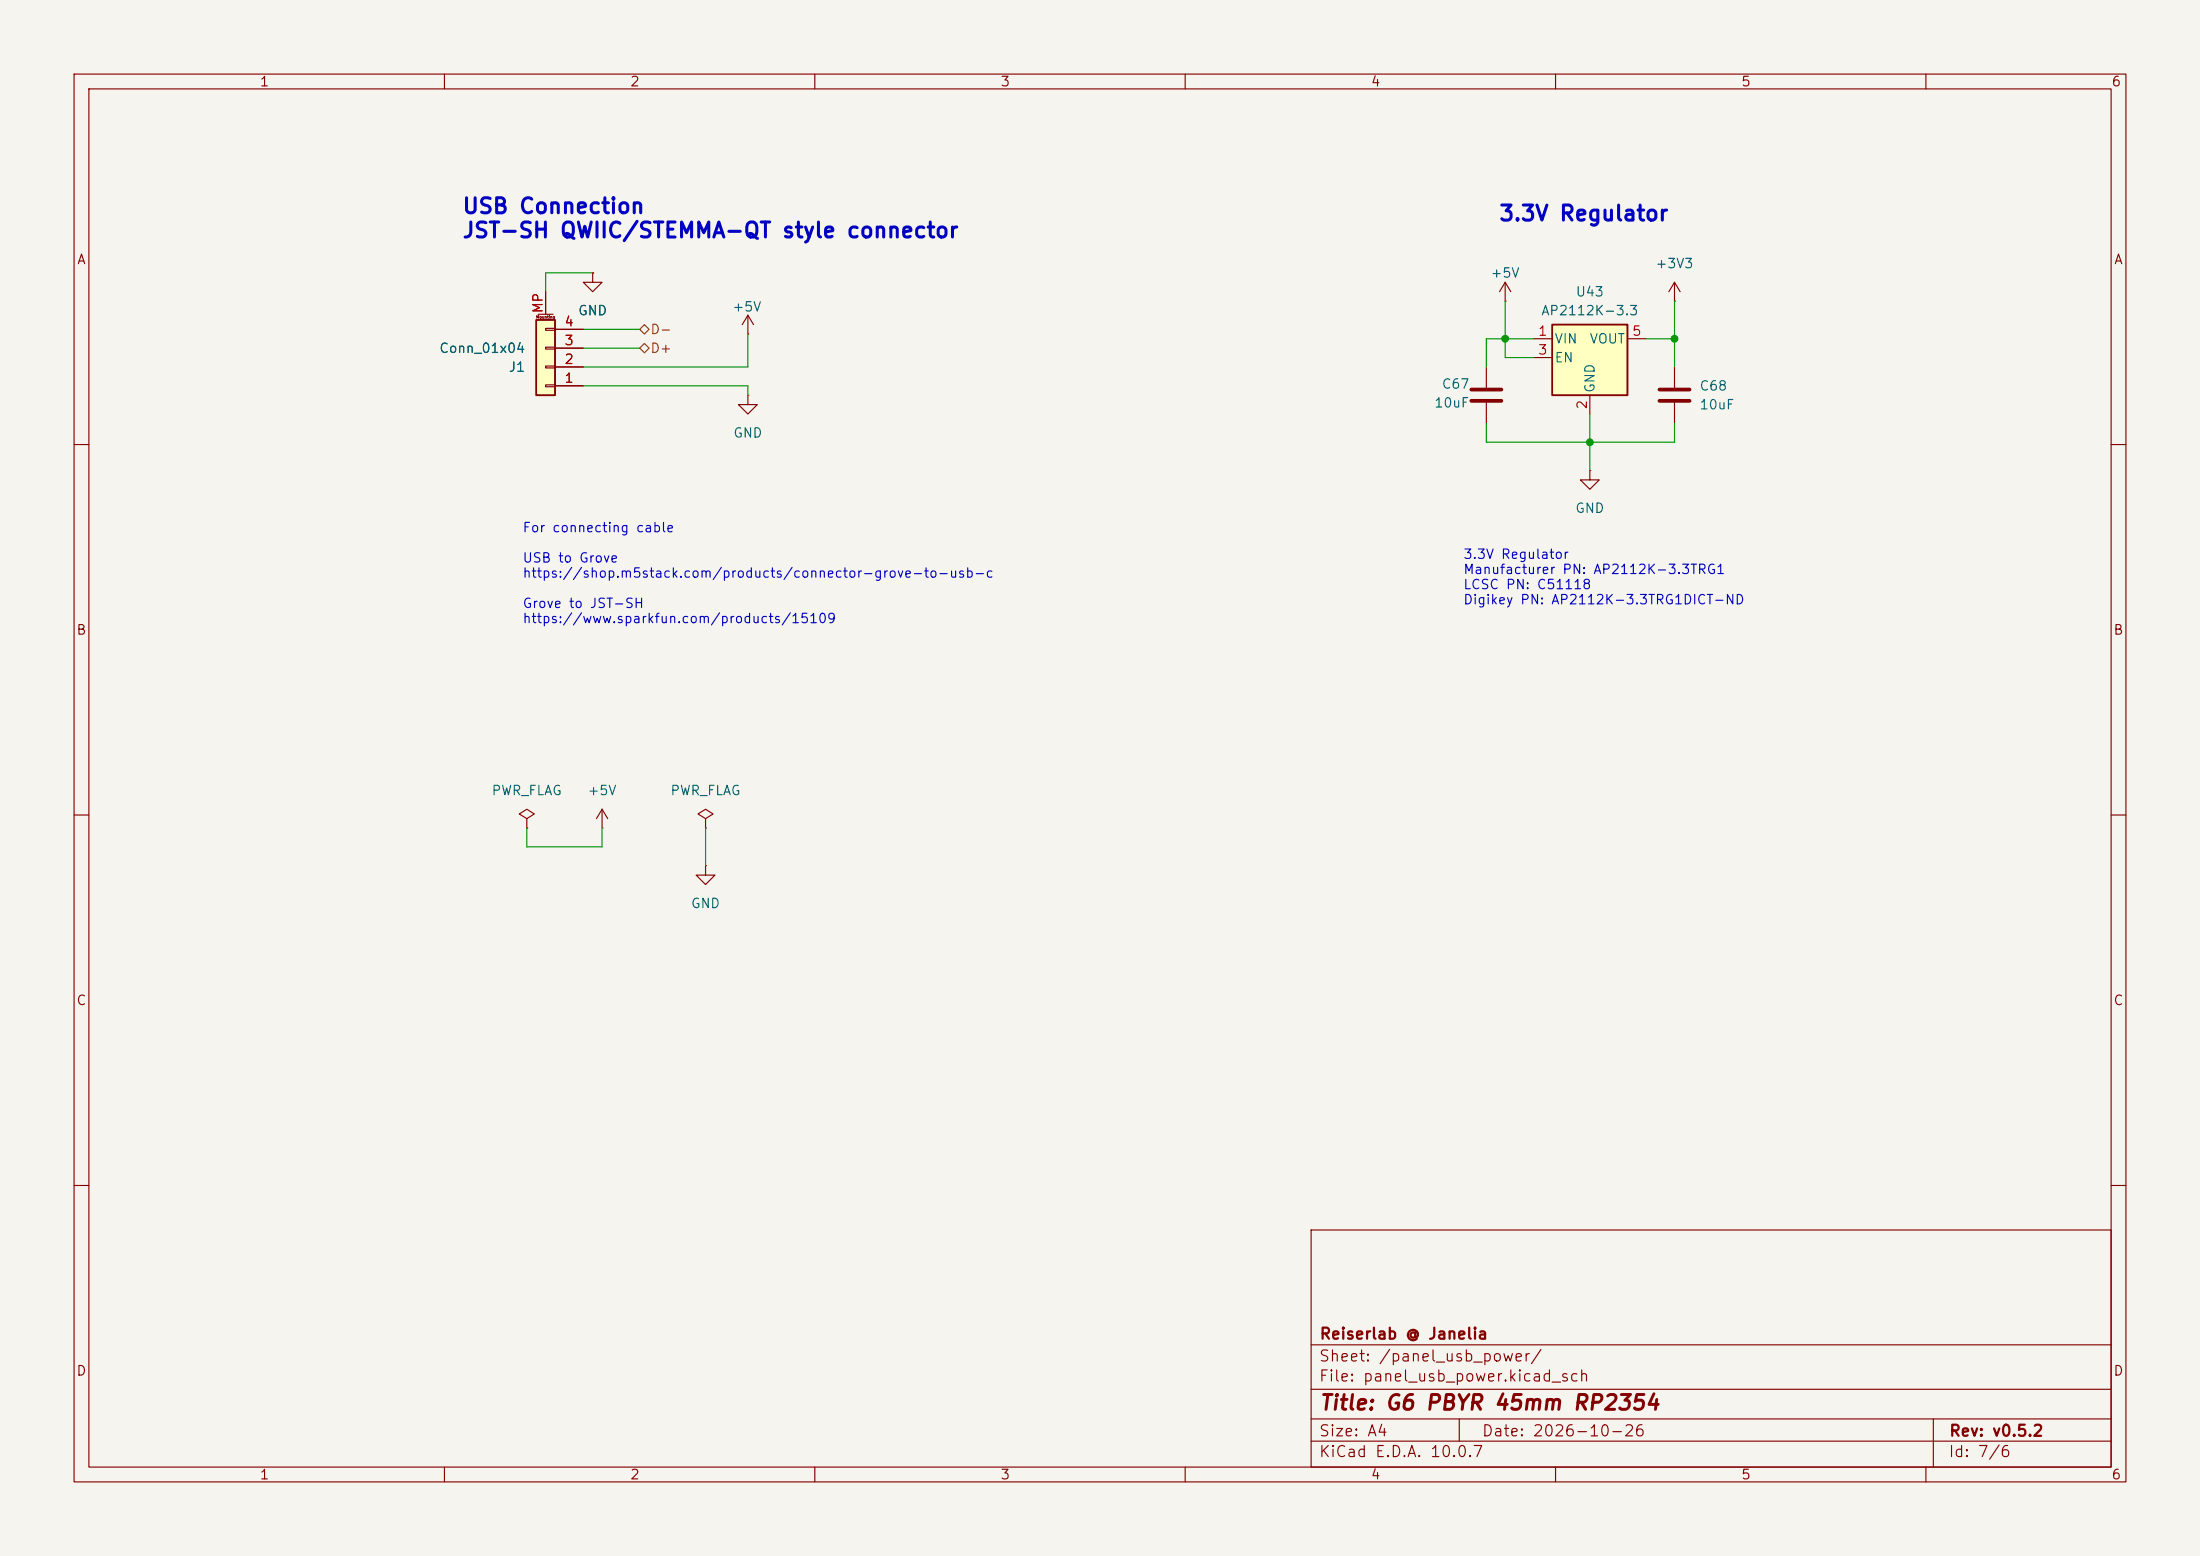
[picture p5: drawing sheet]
(kicad_sch
 (version 20260306)
 (generator "eeschema")
 (generator_version "10.0")
 (paper "A4")
 (title_block
  (title "G6 PBYR 45mm RP2354")
  (date "2026-10-26")
  (rev "v0.5.2")
  (company "Reiserlab @ Janelia"))
 (lib_symbols
  (symbol "Connector_Generic_MountingPin:Conn_01x04_MountingPin"
   (pin_names
    (offset 1.016) (hide yes)) (exclude_from_sim no) (in_bom yes) (on_board yes)
   (in_pos_files yes)
   (duplicate_pin_numbers_are_jumpers no)
   (property "Reference" "J" (at 0 5.08 0) (show_name no) (do_not_autoplace no) (effects (font (size 1.27 1.27))))
   (property "Value" "Conn_01x04_MountingPin" (at 1.27 -7.62 0) (show_name no) (do_not_autoplace no) (effects (font (size 1.27 1.27)) (justify left)))
   (property "Footprint" "" (at 0 0 0) (show_name no) (do_not_autoplace no) (hide yes) (effects (font (size 1.27 1.27))))
   (property "Datasheet" "" (at 0 0 0) (show_name no) (do_not_autoplace no) (hide yes) (effects (font (size 1.27 1.27))))
   (property "Description" "Generic connectable mounting pin connector, single row, 01x04, script generated (kicad-library-utils/schlib/autogen/connector/)" (at 0 0 0) (show_name no) (do_not_autoplace no) (hide yes) (effects (font (size 1.27 1.27))))
   (symbol "Conn_01x04_MountingPin_1_1"
    (rectangle (start -1.27 3.81) (end 1.27 -6.35) (stroke (width 0.254) (type default)) (fill (type background)))
    (rectangle (start -1.27 2.667) (end 0 2.413) (stroke (width 0.1524) (type default)) (fill (type none)))
    (rectangle (start -1.27 0.127) (end 0 -0.127) (stroke (width 0.1524) (type default)) (fill (type none)))
    (rectangle (start -1.27 -2.413) (end 0 -2.667) (stroke (width 0.1524) (type default)) (fill (type none)))
    (rectangle (start -1.27 -4.953) (end 0 -5.207) (stroke (width 0.1524) (type default)) (fill (type none)))
    (polyline (pts (xy -1.016 -7.112) (xy 1.016 -7.112)) (stroke (width 0.1524) (type default)) (fill (type none)))
    (text "Mounting" (at 0 -6.731 0) (effects (font (size 0.381 0.381))))
    (pin passive line (at -5.08 2.54 0) (length 3.81) (name "Pin_1" (effects (font (size 1.27 1.27)))) (number "1" (effects (font (size 1.27 1.27)))))
    (pin passive line (at -5.08 0 0) (length 3.81) (name "Pin_2" (effects (font (size 1.27 1.27)))) (number "2" (effects (font (size 1.27 1.27)))))
    (pin passive line (at -5.08 -2.54 0) (length 3.81) (name "Pin_3" (effects (font (size 1.27 1.27)))) (number "3" (effects (font (size 1.27 1.27)))))
    (pin passive line (at -5.08 -5.08 0) (length 3.81) (name "Pin_4" (effects (font (size 1.27 1.27)))) (number "4" (effects (font (size 1.27 1.27)))))
    (pin passive line (at 0 -10.16 90) (length 3.048) (name "MountPin" (effects (font (size 1.27 1.27)))) (number "MP" (effects (font (size 1.27 1.27))))))
   (embedded_fonts no))
  (symbol "Device:C"
   (pin_numbers (hide yes))
   (pin_names
    (offset 0.254)) (exclude_from_sim no) (in_bom yes) (on_board yes)
   (in_pos_files yes)
   (duplicate_pin_numbers_are_jumpers no)
   (property "Reference" "C" (at 0.635 2.54 0) (show_name no) (do_not_autoplace no) (effects (font (size 1.27 1.27)) (justify left)))
   (property "Value" "C" (at 0.635 -2.54 0) (show_name no) (do_not_autoplace no) (effects (font (size 1.27 1.27)) (justify left)))
   (property "Footprint" "" (at 0.9652 -3.81 0) (show_name no) (do_not_autoplace no) (hide yes) (effects (font (size 1.27 1.27))))
   (property "Datasheet" "" (at 0 0 0) (show_name no) (do_not_autoplace no) (hide yes) (effects (font (size 1.27 1.27))))
   (property "Description" "Unpolarized capacitor" (at 0 0 0) (show_name no) (do_not_autoplace no) (hide yes) (effects (font (size 1.27 1.27))))
   (symbol "C_0_1"
    (polyline (pts (xy -2.032 0.762) (xy 2.032 0.762)) (stroke (width 0.508) (type default)) (fill (type none)))
    (polyline (pts (xy -2.032 -0.762) (xy 2.032 -0.762)) (stroke (width 0.508) (type default)) (fill (type none))))
   (symbol "C_1_1"
    (pin passive line (at 0 3.81 270) (length 2.794) (name "" (effects (font (size 1.27 1.27)))) (number "1" (effects (font (size 1.27 1.27)))))
    (pin passive line (at 0 -3.81 90) (length 2.794) (name "" (effects (font (size 1.27 1.27)))) (number "2" (effects (font (size 1.27 1.27))))))
   (embedded_fonts no))
  (symbol "Regulator_Linear:AP2112K-3.3"
   (pin_names
    (offset 0.254)) (exclude_from_sim no) (in_bom yes) (on_board yes)
   (in_pos_files yes)
   (duplicate_pin_numbers_are_jumpers no)
   (property "Reference" "U" (at -5.08 5.715 0) (show_name no) (do_not_autoplace no) (effects (font (size 1.27 1.27)) (justify left)))
   (property "Value" "AP2112K-3.3" (at 0 5.715 0) (show_name no) (do_not_autoplace no) (effects (font (size 1.27 1.27)) (justify left)))
   (property "Footprint" "Package_TO_SOT_SMD:SOT-23-5" (at 0 8.255 0) (show_name no) (do_not_autoplace no) (hide yes) (effects (font (size 1.27 1.27))))
   (property "Datasheet" "https://www.diodes.com/assets/Datasheets/AP2112.pdf" (at 0 2.54 0) (show_name no) (do_not_autoplace no) (hide yes) (effects (font (size 1.27 1.27))))
   (property "Description" "600mA low dropout linear regulator, with enable pin, 3.8V-6V input voltage range, 3.3V fixed positive output, SOT-23-5" (at 0 0 0) (show_name no) (do_not_autoplace no) (hide yes) (effects (font (size 1.27 1.27))))
   (symbol "AP2112K-3.3_0_1"
    (rectangle (start -5.08 4.445) (end 5.08 -5.08) (stroke (width 0.254) (type default)) (fill (type background))))
   (symbol "AP2112K-3.3_1_1"
    (pin power_in line (at -7.62 2.54 0) (length 2.54) (name "VIN" (effects (font (size 1.27 1.27)))) (number "1" (effects (font (size 1.27 1.27)))))
    (pin power_in line (at 0 -7.62 90) (length 2.54) (name "GND" (effects (font (size 1.27 1.27)))) (number "2" (effects (font (size 1.27 1.27)))))
    (pin input line (at -7.62 0 0) (length 2.54) (name "EN" (effects (font (size 1.27 1.27)))) (number "3" (effects (font (size 1.27 1.27)))))
    (pin no_connect line (at 5.08 0 180) (length 2.54) (hide yes) (name "NC" (effects (font (size 1.27 1.27)))) (number "4" (effects (font (size 1.27 1.27)))))
    (pin power_out line (at 7.62 2.54 180) (length 2.54) (name "VOUT" (effects (font (size 1.27 1.27)))) (number "5" (effects (font (size 1.27 1.27))))))
   (embedded_fonts no))
  (symbol "power:+3V3"
   (power global)
   (pin_numbers (hide yes))
   (pin_names
    (offset 0) (hide yes)) (exclude_from_sim no) (in_bom yes) (on_board yes)
   (in_pos_files yes)
   (duplicate_pin_numbers_are_jumpers no)
   (property "Reference" "#PWR" (at 0 -3.81 0) (show_name no) (do_not_autoplace no) (hide yes) (effects (font (size 1.27 1.27))))
   (property "Value" "+3V3" (at 0 3.556 0) (show_name no) (do_not_autoplace no) (effects (font (size 1.27 1.27))))
   (property "Footprint" "" (at 0 0 0) (show_name no) (do_not_autoplace no) (hide yes) (effects (font (size 1.27 1.27))))
   (property "Datasheet" "" (at 0 0 0) (show_name no) (do_not_autoplace no) (hide yes) (effects (font (size 1.27 1.27))))
   (property "Description" "Power symbol creates a global label with name \"+3V3\"" (at 0 0 0) (show_name no) (do_not_autoplace no) (hide yes) (effects (font (size 1.27 1.27))))
   (symbol "+3V3_0_1"
    (polyline (pts (xy -0.762 1.27) (xy 0 2.54)) (stroke (width 0) (type default)) (fill (type none)))
    (polyline (pts (xy 0 2.54) (xy 0.762 1.27)) (stroke (width 0) (type default)) (fill (type none)))
    (polyline (pts (xy 0 0) (xy 0 2.54)) (stroke (width 0) (type default)) (fill (type none))))
   (symbol "+3V3_1_1"
    (pin power_in line (at 0 0 90) (length 0) (name "" (effects (font (size 1.27 1.27)))) (number "1" (effects (font (size 1.27 1.27))))))
   (embedded_fonts no))
  (symbol "power:+5V"
   (power global)
   (pin_numbers (hide yes))
   (pin_names
    (offset 0) (hide yes)) (exclude_from_sim no) (in_bom yes) (on_board yes)
   (in_pos_files yes)
   (duplicate_pin_numbers_are_jumpers no)
   (property "Reference" "#PWR" (at 0 -3.81 0) (show_name no) (do_not_autoplace no) (hide yes) (effects (font (size 1.27 1.27))))
   (property "Value" "+5V" (at 0 3.556 0) (show_name no) (do_not_autoplace no) (effects (font (size 1.27 1.27))))
   (property "Footprint" "" (at 0 0 0) (show_name no) (do_not_autoplace no) (hide yes) (effects (font (size 1.27 1.27))))
   (property "Datasheet" "" (at 0 0 0) (show_name no) (do_not_autoplace no) (hide yes) (effects (font (size 1.27 1.27))))
   (property "Description" "Power symbol creates a global label with name \"+5V\"" (at 0 0 0) (show_name no) (do_not_autoplace no) (hide yes) (effects (font (size 1.27 1.27))))
   (symbol "+5V_0_1"
    (polyline (pts (xy -0.762 1.27) (xy 0 2.54)) (stroke (width 0) (type default)) (fill (type none)))
    (polyline (pts (xy 0 2.54) (xy 0.762 1.27)) (stroke (width 0) (type default)) (fill (type none)))
    (polyline (pts (xy 0 0) (xy 0 2.54)) (stroke (width 0) (type default)) (fill (type none))))
   (symbol "+5V_1_1"
    (pin power_in line (at 0 0 90) (length 0) (name "" (effects (font (size 1.27 1.27)))) (number "1" (effects (font (size 1.27 1.27))))))
   (embedded_fonts no))
  (symbol "power:GND"
   (power global)
   (pin_numbers (hide yes))
   (pin_names
    (offset 0) (hide yes)) (exclude_from_sim no) (in_bom yes) (on_board yes)
   (in_pos_files yes)
   (duplicate_pin_numbers_are_jumpers no)
   (property "Reference" "#PWR" (at 0 -6.35 0) (show_name no) (do_not_autoplace no) (hide yes) (effects (font (size 1.27 1.27))))
   (property "Value" "GND" (at 0 -3.81 0) (show_name no) (do_not_autoplace no) (effects (font (size 1.27 1.27))))
   (property "Footprint" "" (at 0 0 0) (show_name no) (do_not_autoplace no) (hide yes) (effects (font (size 1.27 1.27))))
   (property "Datasheet" "" (at 0 0 0) (show_name no) (do_not_autoplace no) (hide yes) (effects (font (size 1.27 1.27))))
   (property "Description" "Power symbol creates a global label with name \"GND\" , ground" (at 0 0 0) (show_name no) (do_not_autoplace no) (hide yes) (effects (font (size 1.27 1.27))))
   (symbol "GND_0_1"
    (polyline (pts (xy 0 0) (xy 0 -1.27) (xy 1.27 -1.27) (xy 0 -2.54) (xy -1.27 -1.27) (xy 0 -1.27)) (stroke (width 0) (type default)) (fill (type none))))
   (symbol "GND_1_1"
    (pin power_in line (at 0 0 270) (length 0) (name "" (effects (font (size 1.27 1.27)))) (number "1" (effects (font (size 1.27 1.27))))))
   (embedded_fonts no))
  (symbol "power:PWR_FLAG"
   (power global)
   (pin_numbers (hide yes))
   (pin_names
    (offset 0) (hide yes)) (exclude_from_sim no) (in_bom yes) (on_board yes)
   (in_pos_files yes)
   (duplicate_pin_numbers_are_jumpers no)
   (property "Reference" "#FLG" (at 0 1.905 0) (show_name no) (do_not_autoplace no) (hide yes) (effects (font (size 1.27 1.27))))
   (property "Value" "PWR_FLAG" (at 0 3.81 0) (show_name no) (do_not_autoplace no) (effects (font (size 1.27 1.27))))
   (property "Footprint" "" (at 0 0 0) (show_name no) (do_not_autoplace no) (hide yes) (effects (font (size 1.27 1.27))))
   (property "Datasheet" "" (at 0 0 0) (show_name no) (do_not_autoplace no) (hide yes) (effects (font (size 1.27 1.27))))
   (property "Description" "Special symbol for telling ERC where power comes from" (at 0 0 0) (show_name no) (do_not_autoplace no) (hide yes) (effects (font (size 1.27 1.27))))
   (symbol "PWR_FLAG_0_0"
    (pin power_out line (at 0 0 90) (length 0) (name "" (effects (font (size 1.27 1.27)))) (number "1" (effects (font (size 1.27 1.27))))))
   (symbol "PWR_FLAG_0_1"
    (polyline (pts (xy 0 0) (xy 0 1.27) (xy -1.016 1.905) (xy 0 2.54) (xy 1.016 1.905) (xy 0 1.27)) (stroke (width 0) (type default)) (fill (type none))))
   (embedded_fonts no)))
 (text "3.3V Regulator"
  (exclude_from_sim no)
  (at 202.184 30.226 0)
  (effects (font (size 2.032 2.032) (thickness 0.4064)
    (bold yes)) (justify left bottom)))
 (text "For connecting cable\n\nUSB to Grove \nhttps://shop.m5stack.com/products/connector-grove-to-usb-c\n\nGrove to JST-SH \nhttps://www.sparkfun.com/products/15109"
  (exclude_from_sim no)
  (at 70.485 84.455 0)
  (effects (font (size 1.27 1.27)) (justify left bottom)))
 (text "USB Connection\nJST-SH QWIIC/STEMMA-QT style connector"
  (exclude_from_sim no)
  (at 62.23 32.512 0)
  (effects (font (size 2.032 2.032) (thickness 0.4064)
    (bold yes)) (justify left bottom)))
 (text "3.3V Regulator\nManufacturer PN: AP2112K-3.3TRG1\nLCSC PN: C51118\nDigikey PN: AP2112K-3.3TRG1DICT-ND "
  (exclude_from_sim no)
  (at 197.485 81.915 0)
  (effects (font (size 1.27 1.27)) (justify left bottom)))
 (junction
  (at 214.63 59.69)
  (diameter 0)
  (color 0 0 0 0))
 (junction
  (at 203.2 45.72)
  (diameter 0)
  (color 0 0 0 0))
 (junction
  (at 226.06 45.72)
  (diameter 0)
  (color 0 0 0 0))
 (wire
  (pts (xy 200.66 45.72) (xy 200.66 49.53))
  (stroke (width 0) (type default)))
 (wire
  (pts (xy 207.01 48.26) (xy 203.2 48.26))
  (stroke (width 0) (type default)))
 (wire
  (pts (xy 80.01 36.83) (xy 73.66 36.83))
  (stroke (width 0) (type default)))
 (wire
  (pts (xy 200.66 45.72) (xy 203.2 45.72))
  (stroke (width 0) (type default)))
 (wire
  (pts (xy 226.06 40.64) (xy 226.06 45.72))
  (stroke (width 0) (type default)))
 (wire
  (pts (xy 73.66 39.37) (xy 73.66 36.83))
  (stroke (width 0) (type default)))
 (wire
  (pts (xy 95.25 111.76) (xy 95.25 116.84))
  (stroke (width 0) (type default)))
 (wire
  (pts (xy 78.74 44.45) (xy 86.36 44.45))
  (stroke (width 0) (type default)))
 (wire
  (pts (xy 207.01 45.72) (xy 203.2 45.72))
  (stroke (width 0) (type default)))
 (wire
  (pts (xy 203.2 40.64) (xy 203.2 45.72))
  (stroke (width 0) (type default)))
 (wire
  (pts (xy 200.66 59.69) (xy 214.63 59.69))
  (stroke (width 0) (type default)))
 (wire
  (pts (xy 78.74 49.53) (xy 100.965 49.53))
  (stroke (width 0) (type default)))
 (wire
  (pts (xy 81.28 114.3) (xy 81.28 111.76))
  (stroke (width 0) (type default)))
 (wire
  (pts (xy 100.965 52.07) (xy 100.965 53.34))
  (stroke (width 0) (type default)))
 (wire
  (pts (xy 100.965 45.085) (xy 100.965 49.53))
  (stroke (width 0) (type default)))
 (wire
  (pts (xy 78.74 46.99) (xy 86.36 46.99))
  (stroke (width 0) (type default)))
 (wire
  (pts (xy 226.06 45.72) (xy 226.06 49.53))
  (stroke (width 0) (type default)))
 (wire
  (pts (xy 226.06 59.69) (xy 214.63 59.69))
  (stroke (width 0) (type default)))
 (wire
  (pts (xy 214.63 59.69) (xy 214.63 55.88))
  (stroke (width 0) (type default)))
 (wire
  (pts (xy 78.74 52.07) (xy 100.965 52.07))
  (stroke (width 0) (type default)))
 (wire
  (pts (xy 222.25 45.72) (xy 226.06 45.72))
  (stroke (width 0) (type default)))
 (wire
  (pts (xy 71.12 111.76) (xy 71.12 114.3))
  (stroke (width 0) (type default)))
 (wire
  (pts (xy 214.63 59.69) (xy 214.63 63.5))
  (stroke (width 0) (type default)))
 (wire
  (pts (xy 226.06 57.15) (xy 226.06 59.69))
  (stroke (width 0) (type default)))
 (wire
  (pts (xy 71.12 114.3) (xy 81.28 114.3))
  (stroke (width 0) (type default)))
 (wire
  (pts (xy 200.66 57.15) (xy 200.66 59.69))
  (stroke (width 0) (type default)))
 (wire
  (pts (xy 203.2 48.26) (xy 203.2 45.72))
  (stroke (width 0) (type default)))
 (hierarchical_label "D-"
  (shape bidirectional)
  (at 86.36 44.45 0)
  (effects (font (size 1.27 1.27)) (justify left)))
 (hierarchical_label "D+"
  (shape bidirectional)
  (at 86.36 46.99 0)
  (effects (font (size 1.27 1.27)) (justify left)))
 (symbol
  (lib_id "power:GND")
  (at 100.965 53.34 0)
  (unit 1)
  (body_style 1)
  (exclude_from_sim no)
  (in_bom yes)
  (on_board yes)
  (in_pos_files yes)
  (dnp no)
  (fields_autoplaced yes)
  (property "Reference" "#PWR0118" (at 100.965 59.69 0) (hide yes) (show_name no) (do_not_autoplace no) (effects (font (size 1.27 1.27))))
  (property "Value" "GND" (at 100.965 58.42 0) (show_name no) (do_not_autoplace no) (effects (font (size 1.27 1.27))))
  (property "Footprint" "" (at 100.965 53.34 0) (hide yes) (show_name no) (do_not_autoplace no) (effects (font (size 1.27 1.27))))
  (property "Datasheet" "" (at 100.965 53.34 0) (hide yes) (show_name no) (do_not_autoplace no) (effects (font (size 1.27 1.27))))
  (property "Description" "" (at 100.965 53.34 0) (show_name no) (do_not_autoplace no) (effects (font (size 1.27 1.27))))
  (pin "1"))
 (symbol
  (lib_id "power:+3V3")
  (at 226.06 40.64 0)
  (mirror y)
  (unit 1)
  (body_style 1)
  (exclude_from_sim no)
  (in_bom yes)
  (on_board yes)
  (in_pos_files yes)
  (dnp no)
  (fields_autoplaced yes)
  (property "Reference" "#PWR0121" (at 226.06 44.45 0) (hide yes) (show_name no) (do_not_autoplace no) (effects (font (size 1.27 1.27))))
  (property "Value" "+3V3" (at 226.06 35.56 0) (show_name no) (do_not_autoplace no) (effects (font (size 1.27 1.27))))
  (property "Footprint" "" (at 226.06 40.64 0) (hide yes) (show_name no) (do_not_autoplace no) (effects (font (size 1.27 1.27))))
  (property "Datasheet" "" (at 226.06 40.64 0) (hide yes) (show_name no) (do_not_autoplace no) (effects (font (size 1.27 1.27))))
  (property "Description" "" (at 226.06 40.64 0) (show_name no) (do_not_autoplace no) (effects (font (size 1.27 1.27))))
  (pin "1"))
 (symbol
  (lib_id "power:+5V")
  (at 100.965 45.085 0)
  (unit 1)
  (body_style 1)
  (exclude_from_sim no)
  (in_bom yes)
  (on_board yes)
  (in_pos_files yes)
  (dnp no)
  (property "Reference" "#PWR0117" (at 100.965 48.895 0) (hide yes) (show_name no) (do_not_autoplace no) (effects (font (size 1.27 1.27))))
  (property "Value" "+5V" (at 100.838 41.402 0) (show_name no) (do_not_autoplace no) (effects (font (size 1.27 1.27))))
  (property "Footprint" "" (at 100.965 45.085 0) (hide yes) (show_name no) (do_not_autoplace no) (effects (font (size 1.27 1.27))))
  (property "Datasheet" "" (at 100.965 45.085 0) (hide yes) (show_name no) (do_not_autoplace no) (effects (font (size 1.27 1.27))))
  (property "Description" "" (at 100.965 45.085 0) (show_name no) (do_not_autoplace no) (effects (font (size 1.27 1.27))))
  (pin "1"))
 (symbol
  (lib_id "power:PWR_FLAG")
  (at 95.25 111.76 0)
  (unit 1)
  (body_style 1)
  (exclude_from_sim no)
  (in_bom yes)
  (on_board yes)
  (in_pos_files yes)
  (dnp no)
  (fields_autoplaced yes)
  (property "Reference" "#FLG02" (at 95.25 109.855 0) (hide yes) (show_name no) (do_not_autoplace no) (effects (font (size 1.27 1.27))))
  (property "Value" "PWR_FLAG" (at 95.25 106.68 0) (show_name no) (do_not_autoplace no) (effects (font (size 1.27 1.27))))
  (property "Footprint" "" (at 95.25 111.76 0) (hide yes) (show_name no) (do_not_autoplace no) (effects (font (size 1.27 1.27))))
  (property "Datasheet" "" (at 95.25 111.76 0) (hide yes) (show_name no) (do_not_autoplace no) (effects (font (size 1.27 1.27))))
  (property "Description" "Special symbol for telling ERC where power comes from" (at 95.25 111.76 0) (hide yes) (show_name no) (do_not_autoplace no) (effects (font (size 1.27 1.27))))
  (pin "1"))
 (symbol
  (lib_id "power:+5V")
  (at 203.2 40.64 0)
  (unit 1)
  (body_style 1)
  (exclude_from_sim no)
  (in_bom yes)
  (on_board yes)
  (in_pos_files yes)
  (dnp no)
  (property "Reference" "#PWR0119" (at 203.2 44.45 0) (hide yes) (show_name no) (do_not_autoplace no) (effects (font (size 1.27 1.27))))
  (property "Value" "+5V" (at 203.2 36.83 0) (show_name no) (do_not_autoplace no) (effects (font (size 1.27 1.27))))
  (property "Footprint" "" (at 203.2 40.64 0) (hide yes) (show_name no) (do_not_autoplace no) (effects (font (size 1.27 1.27))))
  (property "Datasheet" "" (at 203.2 40.64 0) (hide yes) (show_name no) (do_not_autoplace no) (effects (font (size 1.27 1.27))))
  (property "Description" "" (at 203.2 40.64 0) (show_name no) (do_not_autoplace no) (effects (font (size 1.27 1.27))))
  (pin "1"))
 (symbol
  (lib_id "Device:C")
  (at 200.66 53.34 0)
  (unit 1)
  (body_style 1)
  (exclude_from_sim no)
  (in_bom yes)
  (on_board yes)
  (in_pos_files yes)
  (dnp no)
  (property "Reference" "C67" (at 194.564 51.816 0) (show_name no) (do_not_autoplace no) (effects (font (size 1.27 1.27)) (justify left)))
  (property "Value" "10uF" (at 193.548 54.356 0) (show_name no) (do_not_autoplace no) (effects (font (size 1.27 1.27)) (justify left)))
  (property "Footprint" "Capacitor_SMD:C_0402_1005Metric" (at 201.6252 57.15 0) (hide yes) (show_name no) (do_not_autoplace no) (effects (font (size 1.27 1.27))))
  (property "Datasheet" "" (at 200.66 53.34 0) (hide yes) (show_name no) (do_not_autoplace no) (effects (font (size 1.27 1.27))))
  (property "Description" "" (at 200.66 53.34 0) (hide yes) (show_name no) (do_not_autoplace no) (effects (font (size 1.27 1.27))))
  (property "LCSC Part #" "C315248" (at 200.66 53.34 0) (hide yes) (show_name no) (do_not_autoplace no) (effects (font (size 1.27 1.27))))
  (pin "1")
  (pin "2"))
 (symbol
  (lib_id "power:+5V")
  (at 81.28 111.76 0)
  (unit 1)
  (body_style 1)
  (exclude_from_sim no)
  (in_bom yes)
  (on_board yes)
  (in_pos_files yes)
  (dnp no)
  (fields_autoplaced yes)
  (property "Reference" "#PWR01" (at 81.28 115.57 0) (hide yes) (show_name no) (do_not_autoplace no) (effects (font (size 1.27 1.27))))
  (property "Value" "+5V" (at 81.28 106.68 0) (show_name no) (do_not_autoplace no) (effects (font (size 1.27 1.27))))
  (property "Footprint" "" (at 81.28 111.76 0) (hide yes) (show_name no) (do_not_autoplace no) (effects (font (size 1.27 1.27))))
  (property "Datasheet" "" (at 81.28 111.76 0) (hide yes) (show_name no) (do_not_autoplace no) (effects (font (size 1.27 1.27))))
  (property "Description" "Power symbol creates a global label with name \"+5V\"" (at 81.28 111.76 0) (hide yes) (show_name no) (do_not_autoplace no) (effects (font (size 1.27 1.27))))
  (pin "1"))
 (symbol
  (lib_id "power:PWR_FLAG")
  (at 71.12 111.76 0)
  (unit 1)
  (body_style 1)
  (exclude_from_sim no)
  (in_bom yes)
  (on_board yes)
  (in_pos_files yes)
  (dnp no)
  (fields_autoplaced yes)
  (property "Reference" "#FLG01" (at 71.12 109.855 0) (hide yes) (show_name no) (do_not_autoplace no) (effects (font (size 1.27 1.27))))
  (property "Value" "PWR_FLAG" (at 71.12 106.68 0) (show_name no) (do_not_autoplace no) (effects (font (size 1.27 1.27))))
  (property "Footprint" "" (at 71.12 111.76 0) (hide yes) (show_name no) (do_not_autoplace no) (effects (font (size 1.27 1.27))))
  (property "Datasheet" "" (at 71.12 111.76 0) (hide yes) (show_name no) (do_not_autoplace no) (effects (font (size 1.27 1.27))))
  (property "Description" "Special symbol for telling ERC where power comes from" (at 71.12 111.76 0) (hide yes) (show_name no) (do_not_autoplace no) (effects (font (size 1.27 1.27))))
  (pin "1"))
 (symbol
  (lib_id "Connector_Generic_MountingPin:Conn_01x04_MountingPin")
  (at 73.66 49.53 180)
  (unit 1)
  (body_style 1)
  (exclude_from_sim no)
  (in_bom yes)
  (on_board yes)
  (in_pos_files yes)
  (dnp no)
  (property "Reference" "J1" (at 70.993 49.53 0) (show_name no) (do_not_autoplace no) (effects (font (size 1.27 1.27)) (justify left)))
  (property "Value" "Conn_01x04" (at 70.993 46.99 0) (show_name no) (do_not_autoplace no) (effects (font (size 1.27 1.27)) (justify left)))
  (property "Footprint" "panel_custom:JST_SH_BM04B-SRSS-TB_1x04-1MP_P1.00mm_Vertical" (at 73.66 49.53 0) (hide yes) (show_name no) (do_not_autoplace no) (effects (font (size 1.27 1.27))))
  (property "Datasheet" "" (at 73.66 49.53 0) (hide yes) (show_name no) (do_not_autoplace no) (effects (font (size 1.27 1.27))))
  (property "Description" "Generic connectable mounting pin connector, single row, 01x04, script generated (kicad-library-utils/schlib/autogen/connector/)" (at 73.66 49.53 0) (hide yes) (show_name no) (do_not_autoplace no) (effects (font (size 1.27 1.27))))
  (property "LCSC Part #" "C160390" (at 73.66 49.53 0) (hide yes) (show_name no) (do_not_autoplace no) (effects (font (size 1.27 1.27))))
  (pin "1")
  (pin "3")
  (pin "2")
  (pin "4")
  (pin "MP"))
 (symbol
  (lib_id "power:GND")
  (at 80.01 36.83 0)
  (unit 1)
  (body_style 1)
  (exclude_from_sim no)
  (in_bom yes)
  (on_board yes)
  (in_pos_files yes)
  (dnp no)
  (fields_autoplaced yes)
  (property "Reference" "#PWR010" (at 80.01 43.18 0) (hide yes) (show_name no) (do_not_autoplace no) (effects (font (size 1.27 1.27))))
  (property "Value" "GND" (at 80.01 41.91 0) (show_name no) (do_not_autoplace no) (effects (font (size 1.27 1.27))))
  (property "Footprint" "" (at 80.01 36.83 0) (hide yes) (show_name no) (do_not_autoplace no) (effects (font (size 1.27 1.27))))
  (property "Datasheet" "" (at 80.01 36.83 0) (hide yes) (show_name no) (do_not_autoplace no) (effects (font (size 1.27 1.27))))
  (property "Description" "Power symbol creates a global label with name \"GND\" , ground" (at 80.01 36.83 0) (hide yes) (show_name no) (do_not_autoplace no) (effects (font (size 1.27 1.27))))
  (pin "1"))
 (symbol
  (lib_id "Device:C")
  (at 226.06 53.34 0)
  (unit 1)
  (body_style 1)
  (exclude_from_sim no)
  (in_bom yes)
  (on_board yes)
  (in_pos_files yes)
  (dnp no)
  (property "Reference" "C68" (at 229.362 52.07 0) (show_name no) (do_not_autoplace no) (effects (font (size 1.27 1.27)) (justify left)))
  (property "Value" "10uF" (at 229.362 54.61 0) (show_name no) (do_not_autoplace no) (effects (font (size 1.27 1.27)) (justify left)))
  (property "Footprint" "Capacitor_SMD:C_0402_1005Metric" (at 227.0252 57.15 0) (hide yes) (show_name no) (do_not_autoplace no) (effects (font (size 1.27 1.27))))
  (property "Datasheet" "" (at 226.06 53.34 0) (hide yes) (show_name no) (do_not_autoplace no) (effects (font (size 1.27 1.27))))
  (property "Description" "" (at 226.06 53.34 0) (hide yes) (show_name no) (do_not_autoplace no) (effects (font (size 1.27 1.27))))
  (property "LCSC Part #" "C315248" (at 226.06 53.34 0) (hide yes) (show_name no) (do_not_autoplace no) (effects (font (size 1.27 1.27))))
  (pin "1")
  (pin "2"))
 (symbol
  (lib_id "Regulator_Linear:AP2112K-3.3")
  (at 214.63 48.26 0)
  (unit 1)
  (body_style 1)
  (exclude_from_sim no)
  (in_bom yes)
  (on_board yes)
  (in_pos_files yes)
  (dnp no)
  (fields_autoplaced yes)
  (property "Reference" "U43" (at 214.63 39.37 0) (show_name no) (do_not_autoplace no) (effects (font (size 1.27 1.27))))
  (property "Value" "AP2112K-3.3" (at 214.63 41.91 0) (show_name no) (do_not_autoplace no) (effects (font (size 1.27 1.27))))
  (property "Footprint" "Package_TO_SOT_SMD:SOT-23-5" (at 214.63 40.005 0) (hide yes) (show_name no) (do_not_autoplace no) (effects (font (size 1.27 1.27))))
  (property "Datasheet" "https://www.diodes.com/assets/Datasheets/AP2112.pdf" (at 214.63 45.72 0) (hide yes) (show_name no) (do_not_autoplace no) (effects (font (size 1.27 1.27))))
  (property "Description" "" (at 214.63 48.26 0) (hide yes) (show_name no) (do_not_autoplace no) (effects (font (size 1.27 1.27))))
  (property "LCSC Part #" "C51118" (at 214.63 48.26 0) (hide yes) (show_name no) (do_not_autoplace no) (effects (font (size 1.27 1.27))))
  (property "FT Rotation Offset" "90" (at 214.63 48.26 0) (hide yes) (show_name no) (do_not_autoplace no) (effects (font (size 1.27 1.27))))
  (pin "1")
  (pin "2")
  (pin "3")
  (pin "4")
  (pin "5"))
 (symbol
  (lib_id "power:GND")
  (at 214.63 63.5 0)
  (unit 1)
  (body_style 1)
  (exclude_from_sim no)
  (in_bom yes)
  (on_board yes)
  (in_pos_files yes)
  (dnp no)
  (fields_autoplaced yes)
  (property "Reference" "#PWR0120" (at 214.63 69.85 0) (hide yes) (show_name no) (do_not_autoplace no) (effects (font (size 1.27 1.27))))
  (property "Value" "GND" (at 214.63 68.58 0) (show_name no) (do_not_autoplace no) (effects (font (size 1.27 1.27))))
  (property "Footprint" "" (at 214.63 63.5 0) (hide yes) (show_name no) (do_not_autoplace no) (effects (font (size 1.27 1.27))))
  (property "Datasheet" "" (at 214.63 63.5 0) (hide yes) (show_name no) (do_not_autoplace no) (effects (font (size 1.27 1.27))))
  (property "Description" "" (at 214.63 63.5 0) (show_name no) (do_not_autoplace no) (effects (font (size 1.27 1.27))))
  (pin "1"))
 (symbol
  (lib_id "power:GND")
  (at 95.25 116.84 0)
  (unit 1)
  (body_style 1)
  (exclude_from_sim no)
  (in_bom yes)
  (on_board yes)
  (in_pos_files yes)
  (dnp no)
  (fields_autoplaced yes)
  (property "Reference" "#PWR02" (at 95.25 123.19 0) (hide yes) (show_name no) (do_not_autoplace no) (effects (font (size 1.27 1.27))))
  (property "Value" "GND" (at 95.25 121.92 0) (show_name no) (do_not_autoplace no) (effects (font (size 1.27 1.27))))
  (property "Footprint" "" (at 95.25 116.84 0) (hide yes) (show_name no) (do_not_autoplace no) (effects (font (size 1.27 1.27))))
  (property "Datasheet" "" (at 95.25 116.84 0) (hide yes) (show_name no) (do_not_autoplace no) (effects (font (size 1.27 1.27))))
  (property "Description" "Power symbol creates a global label with name \"GND\" , ground" (at 95.25 116.84 0) (hide yes) (show_name no) (do_not_autoplace no) (effects (font (size 1.27 1.27))))
  (pin "1")))
